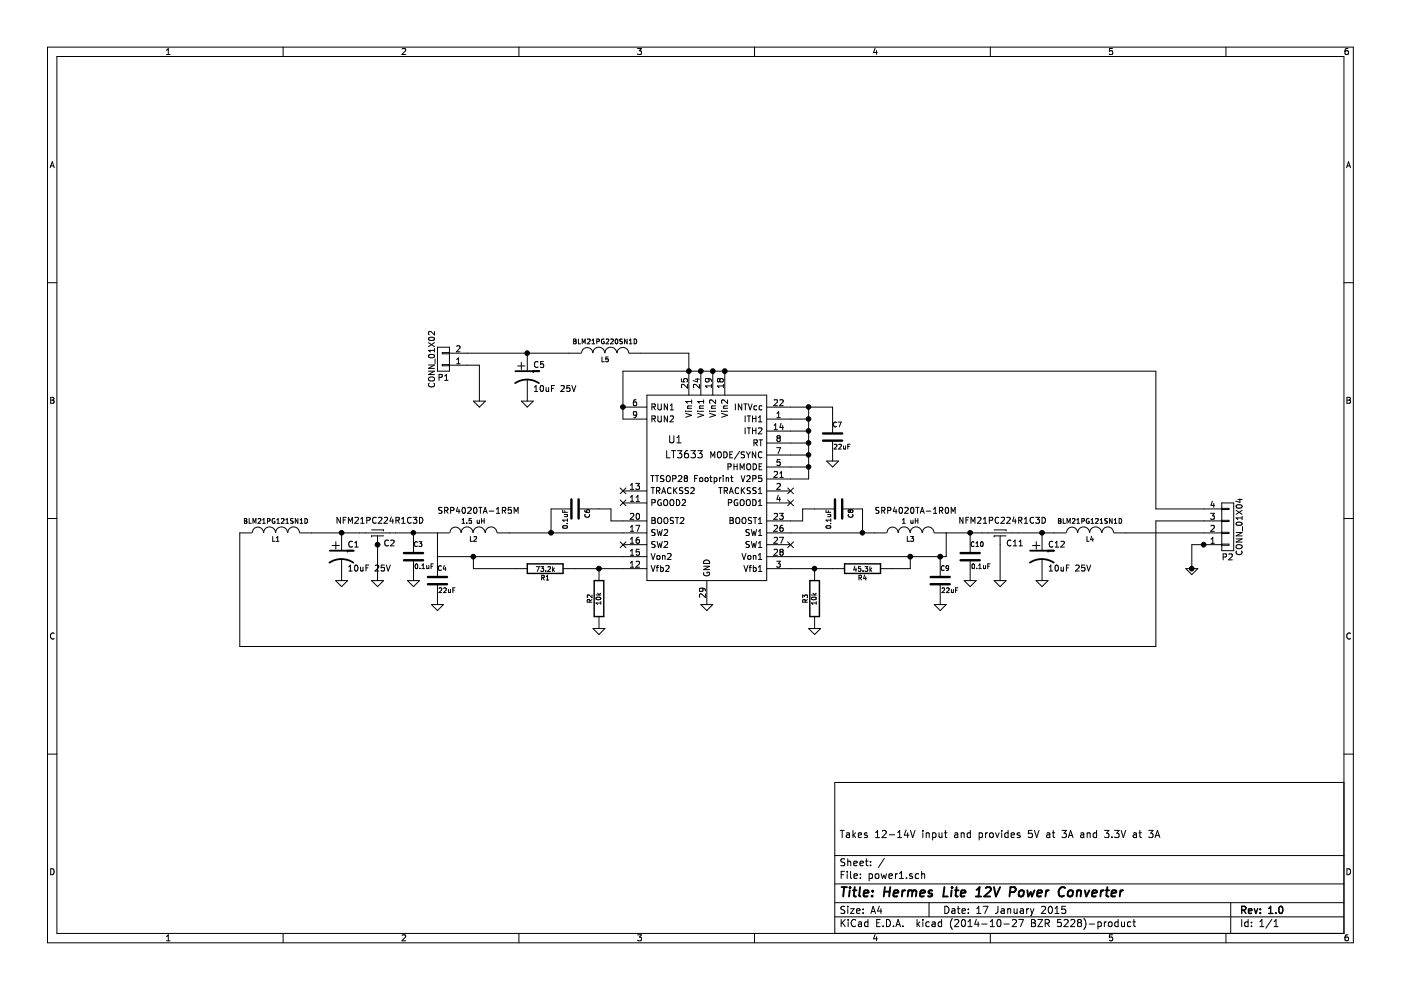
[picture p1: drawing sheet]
EESchema Schematic File Version 2
LIBS:power
LIBS:device
LIBS:transistors
LIBS:conn
LIBS:linear
LIBS:regul
LIBS:74xx
LIBS:cmos4000
LIBS:adc-dac
LIBS:memory
LIBS:xilinx
LIBS:special
LIBS:microcontrollers
LIBS:dsp
LIBS:microchip
LIBS:analog_switches
LIBS:motorola
LIBS:texas
LIBS:intel
LIBS:audio
LIBS:interface
LIBS:digital-audio
LIBS:philips
LIBS:display
LIBS:cypress
LIBS:siliconi
LIBS:opto
LIBS:atmel
LIBS:contrib
LIBS:valves
LIBS:hermeslite
LIBS:w_device
LIBS:power1-cache
EELAYER 25 0
EELAYER END
$Descr A4 11693 8268
encoding utf-8
Sheet 1 1
Title "Hermes Lite 12V Power Converter"
Date "17 January 2015"
Rev "1.0"
Comp ""
Comment1 "Takes 12-14V input and provides 5V at 3A and 3.3V at 3A"
Comment2 ""
Comment3 ""
Comment4 ""
$EndDescr
$Comp
L C C3
U 1 1
P 3450 4650
F 0 "C3" H 3450 4750 40  0000 L CNN
F 1 "0.1uF" H 3456 4565 40  0000 L CNN
F 2 "Capacitors_SMD:C_0805_HandSoldering" H 3488 4500 30  0001 C CNN
F 3 "" H 3450 4650 60  0000 C CNN
	1    3450 4650
	1    0    0    -1  
$EndComp
$Comp
L C C9
U 1 1
P 7850 4850
F 0 "C9" H 7850 4950 40  0000 L CNN
F 1 "22uF" H 7856 4765 40  0000 L CNN
F 2 "Capacitors_SMD:C_0805_HandSoldering" H 7888 4700 30  0001 C CNN
F 3 "" H 7850 4850 60  0000 C CNN
	1    7850 4850
	1    0    0    -1  
$EndComp
$Comp
L CONN_01X04 P2
U 1 1
P 10250 4400
F 0 "P2" H 10250 4650 50  0000 C CNN
F 1 "CONN_01X04" V 10350 4400 50  0000 C CNN
F 2 "Pin_Headers:Pin_Header_Straight_1x04" H 10250 4400 60  0001 C CNN
F 3 "" H 10250 4400 60  0000 C CNN
	1    10250 4400
	1    0    0    1   
$EndComp
$Comp
L GND #PWR01
U 1 1
P 7850 5050
F 0 "#PWR01" H 7850 5050 30  0001 C CNN
F 1 "GND" H 7850 4980 30  0001 C CNN
F 2 "" H 7850 5050 50  0000 C CNN
F 3 "" H 7850 5050 50  0000 C CNN
	1    7850 5050
	1    0    0    -1  
$EndComp
$Comp
L CP1 C5
U 1 1
P 4400 3150
F 0 "C5" H 4450 3250 50  0000 L CNN
F 1 "10uF 25V" H 4450 3050 50  0000 L CNN
F 2 "Capacitors_SMD:C_0805_HandSoldering" H 4400 3150 60  0001 C CNN
F 3 "" H 4400 3150 60  0000 C CNN
	1    4400 3150
	1    0    0    -1  
$EndComp
$Comp
L CONN_01X02 P1
U 1 1
P 3700 3000
F 0 "P1" H 3700 3150 50  0000 C CNN
F 1 "CONN_01X02" V 3800 3000 50  0000 C CNN
F 2 "Pin_Headers:Pin_Header_Straight_1x02" H 3700 3000 60  0001 C CNN
F 3 "" H 3700 3000 60  0000 C CNN
	1    3700 3000
	-1   0    0    1   
$EndComp
$Comp
L C C8
U 1 1
P 7000 4250
F 0 "C8" H 7000 4350 40  0000 L CNN
F 1 "0.1uF" H 7006 4165 40  0000 L CNN
F 2 "Capacitors_SMD:C_0805_HandSoldering" H 7038 4100 30  0001 C CNN
F 3 "" H 7000 4250 60  0000 C CNN
	1    7000 4250
	0    1    1    0   
$EndComp
$Comp
L INDUCTOR L1
U 1 1
P 2300 4450
F 0 "L1" V 2250 4450 40  0000 C CNN
F 1 "BLM21PG121SN1D" V 2400 4450 40  0000 C CNN
F 2 "SMD_Packages:SMD-0805" H 2300 4450 60  0001 C CNN
F 3 "" H 2300 4450 60  0000 C CNN
	1    2300 4450
	0    -1   -1   0   
$EndComp
$Comp
L CP1 C1
U 1 1
P 2850 4650
F 0 "C1" H 2900 4750 50  0000 L CNN
F 1 "10uF 25V" H 2900 4550 50  0000 L CNN
F 2 "Capacitors_Tantalum_SMD:TantalC_SizeC_EIA-6032_HandSoldering" H 2850 4650 60  0001 C CNN
F 3 "" H 2850 4650 60  0000 C CNN
	1    2850 4650
	1    0    0    -1  
$EndComp
$Comp
L GND #PWR02
U 1 1
P 4000 3350
F 0 "#PWR02" H 4000 3350 30  0001 C CNN
F 1 "GND" H 4000 3280 30  0001 C CNN
F 2 "" H 4000 3350 50  0000 C CNN
F 3 "" H 4000 3350 50  0000 C CNN
	1    4000 3350
	1    0    0    -1  
$EndComp
$Comp
L GND #PWR03
U 1 1
P 9950 4750
F 0 "#PWR03" H 9950 4750 30  0001 C CNN
F 1 "GND" H 9950 4680 30  0001 C CNN
F 2 "" H 9950 4750 50  0000 C CNN
F 3 "" H 9950 4750 50  0000 C CNN
	1    9950 4750
	1    0    0    -1  
$EndComp
$Comp
L Cap_FeedThrough C2
U 1 1
P 3150 4450
F 0 "C2" H 3200 4360 50  0000 L CNN
F 1 "NFM21PC224R1C3D" H 2800 4550 50  0000 L CNN
F 2 "SMDCAP:cfeed_0805" H 3150 4450 60  0001 C CNN
F 3 "" H 3150 4450 60  0000 C CNN
	1    3150 4450
	1    0    0    -1  
$EndComp
$Comp
L Cap_FeedThrough C11
U 1 1
P 8350 4450
F 0 "C11" H 8400 4360 50  0000 L CNN
F 1 "NFM21PC224R1C3D" H 8000 4550 50  0000 L CNN
F 2 "SMDCAP:cfeed_0805" H 8350 4450 60  0001 C CNN
F 3 "" H 8350 4450 60  0000 C CNN
	1    8350 4450
	1    0    0    -1  
$EndComp
$Comp
L INDUCTOR L3
U 1 1
P 7600 4450
F 0 "L3" V 7550 4450 40  0000 C CNN
F 1 "1 uH" V 7700 4450 40  0000 C CNN
F 2 "SMD_Packages:SMD-0805" H 7600 4450 60  0001 C CNN
F 3 "" H 7600 4450 60  0000 C CNN
	1    7600 4450
	0    -1   -1   0   
$EndComp
Wire Wire Line
	3900 3050 4000 3050
Wire Wire Line
	4000 3050 4000 3350
Connection ~ 4400 2950
Wire Wire Line
	10050 4550 9950 4550
Wire Wire Line
	9950 4550 9950 4750
Connection ~ 9950 4750
Connection ~ 10050 4550
$Comp
L LT3633 U1
U 1 1
P 5900 3950
F 0 "U1" H 5575 4225 60  0000 L CNN
F 1 "LT3633" H 5550 4100 60  0000 L CNN
F 2 "SMD_Packages:TSSOP-28" H 5900 3550 60  0001 C CNN
F 3 "" H 5900 3550 60  0000 C CNN
	1    5900 3950
	1    0    0    -1  
$EndComp
Wire Wire Line
	6600 4350 6700 4350
Wire Wire Line
	6700 4350 6700 4250
Wire Wire Line
	6700 4250 6800 4250
Wire Wire Line
	7200 4250 7200 4450
Wire Wire Line
	6600 4450 7300 4450
Connection ~ 7200 4450
Wire Wire Line
	6600 4650 7900 4650
$Comp
L R R3
U 1 1
P 6800 5000
F 0 "R3" V 6880 5000 40  0000 C CNN
F 1 "10k" V 6807 5001 40  0000 C CNN
F 2 "Resistors_SMD:R_0805_HandSoldering" V 6730 5000 30  0001 C CNN
F 3 "" H 6800 5000 30  0000 C CNN
	1    6800 5000
	-1   0    0    1   
$EndComp
$Comp
L R R4
U 1 1
P 7200 4750
F 0 "R4" V 7280 4750 40  0000 C CNN
F 1 "45.3k" V 7207 4751 40  0000 C CNN
F 2 "Resistors_SMD:R_0805_HandSoldering" V 7130 4750 30  0001 C CNN
F 3 "" H 7200 4750 30  0000 C CNN
	1    7200 4750
	0    1    1    0   
$EndComp
Wire Wire Line
	6600 4750 6950 4750
Connection ~ 6800 4750
Wire Wire Line
	7900 4650 7900 4450
Connection ~ 7850 4650
$Comp
L GND #PWR04
U 1 1
P 6800 5250
F 0 "#PWR04" H 6800 5250 30  0001 C CNN
F 1 "GND" H 6800 5180 30  0001 C CNN
F 2 "" H 6800 5250 50  0000 C CNN
F 3 "" H 6800 5250 50  0000 C CNN
	1    6800 5250
	1    0    0    -1  
$EndComp
Wire Wire Line
	7450 4750 7600 4750
Wire Wire Line
	7600 4750 7600 4650
Connection ~ 7600 4650
Wire Wire Line
	6600 4000 6750 4000
Wire Wire Line
	6750 4000 6750 3400
Wire Wire Line
	6600 3400 6950 3400
Wire Wire Line
	6950 3400 6950 3450
$Comp
L C C7
U 1 1
P 6950 3650
F 0 "C7" H 6950 3750 40  0000 L CNN
F 1 "22uF" H 6956 3565 40  0000 L CNN
F 2 "Capacitors_SMD:C_0805_HandSoldering" H 6988 3500 30  0001 C CNN
F 3 "" H 6950 3650 60  0000 C CNN
	1    6950 3650
	1    0    0    -1  
$EndComp
$Comp
L GND #PWR05
U 1 1
P 6950 3850
F 0 "#PWR05" H 6950 3850 30  0001 C CNN
F 1 "GND" H 6950 3780 30  0001 C CNN
F 2 "" H 6950 3850 50  0000 C CNN
F 3 "" H 6950 3850 50  0000 C CNN
	1    6950 3850
	1    0    0    -1  
$EndComp
Connection ~ 6750 3400
Wire Wire Line
	6600 3500 6750 3500
Connection ~ 6750 3500
Wire Wire Line
	6600 3600 6750 3600
Connection ~ 6750 3600
Wire Wire Line
	6600 3700 6750 3700
Connection ~ 6750 3700
Wire Wire Line
	6600 3800 6750 3800
Connection ~ 6750 3800
Wire Wire Line
	6600 3900 6750 3900
Connection ~ 6750 3900
NoConn ~ 6600 4100
NoConn ~ 6600 4200
NoConn ~ 5200 4200
NoConn ~ 5200 4100
$Comp
L INDUCTOR L2
U 1 1
P 3950 4450
F 0 "L2" V 3900 4450 40  0000 C CNN
F 1 "1.5 uH" V 4050 4450 40  0000 C CNN
F 2 "SMD_Packages:SMD-0805" H 3950 4450 60  0001 C CNN
F 3 "" H 3950 4450 60  0000 C CNN
	1    3950 4450
	0    -1   -1   0   
$EndComp
$Comp
L C C6
U 1 1
P 4800 4250
F 0 "C6" H 4800 4350 40  0000 L CNN
F 1 "0.1uF" H 4806 4165 40  0000 L CNN
F 2 "Capacitors_SMD:C_0805_HandSoldering" H 4838 4100 30  0001 C CNN
F 3 "" H 4800 4250 60  0000 C CNN
	1    4800 4250
	0    1    1    0   
$EndComp
Wire Wire Line
	5000 4250 5100 4250
Wire Wire Line
	5100 4250 5100 4350
Wire Wire Line
	5100 4350 5200 4350
Wire Wire Line
	5200 4450 4250 4450
Wire Wire Line
	4600 4250 4600 4450
Connection ~ 4600 4450
Wire Wire Line
	3650 4450 3650 4650
Wire Wire Line
	3650 4650 5200 4650
$Comp
L R R2
U 1 1
P 5000 5000
F 0 "R2" V 5080 5000 40  0000 C CNN
F 1 "10k" V 5007 5001 40  0000 C CNN
F 2 "Resistors_SMD:R_0805_HandSoldering" V 4930 5000 30  0001 C CNN
F 3 "" H 5000 5000 30  0000 C CNN
	1    5000 5000
	-1   0    0    1   
$EndComp
$Comp
L R R1
U 1 1
P 4550 4750
F 0 "R1" V 4630 4750 40  0000 C CNN
F 1 "73.2k" V 4557 4751 40  0000 C CNN
F 2 "Resistors_SMD:R_0805_HandSoldering" V 4480 4750 30  0001 C CNN
F 3 "" H 4550 4750 30  0000 C CNN
	1    4550 4750
	0    1    1    0   
$EndComp
Wire Wire Line
	4800 4750 5200 4750
Connection ~ 5000 4750
$Comp
L GND #PWR06
U 1 1
P 5900 5050
F 0 "#PWR06" H 5900 5050 30  0001 C CNN
F 1 "GND" H 5900 4980 30  0001 C CNN
F 2 "" H 5900 5050 50  0000 C CNN
F 3 "" H 5900 5050 50  0000 C CNN
	1    5900 5050
	1    0    0    -1  
$EndComp
$Comp
L GND #PWR07
U 1 1
P 5000 5250
F 0 "#PWR07" H 5000 5250 30  0001 C CNN
F 1 "GND" H 5000 5180 30  0001 C CNN
F 2 "" H 5000 5250 50  0000 C CNN
F 3 "" H 5000 5250 50  0000 C CNN
	1    5000 5250
	1    0    0    -1  
$EndComp
Wire Wire Line
	4300 4750 3950 4750
Wire Wire Line
	3950 4750 3950 4650
Connection ~ 3950 4650
$Comp
L C C4
U 1 1
P 3650 4850
F 0 "C4" H 3650 4950 40  0000 L CNN
F 1 "22uF" H 3656 4765 40  0000 L CNN
F 2 "Capacitors_SMD:C_0805_HandSoldering" H 3688 4700 30  0001 C CNN
F 3 "" H 3650 4850 60  0000 C CNN
	1    3650 4850
	1    0    0    -1  
$EndComp
Wire Wire Line
	2600 4450 3000 4450
Connection ~ 2850 4450
Wire Wire Line
	3300 4450 3650 4450
Connection ~ 3450 4450
$Comp
L GND #PWR08
U 1 1
P 3450 4850
F 0 "#PWR08" H 3450 4850 30  0001 C CNN
F 1 "GND" H 3450 4780 30  0001 C CNN
F 2 "" H 3450 4850 50  0000 C CNN
F 3 "" H 3450 4850 50  0000 C CNN
	1    3450 4850
	1    0    0    -1  
$EndComp
$Comp
L GND #PWR09
U 1 1
P 2850 4850
F 0 "#PWR09" H 2850 4850 30  0001 C CNN
F 1 "GND" H 2850 4780 30  0001 C CNN
F 2 "" H 2850 4850 50  0000 C CNN
F 3 "" H 2850 4850 50  0000 C CNN
	1    2850 4850
	1    0    0    -1  
$EndComp
$Comp
L GND #PWR010
U 1 1
P 4400 3350
F 0 "#PWR010" H 4400 3350 30  0001 C CNN
F 1 "GND" H 4400 3280 30  0001 C CNN
F 2 "" H 4400 3350 50  0000 C CNN
F 3 "" H 4400 3350 50  0000 C CNN
	1    4400 3350
	1    0    0    -1  
$EndComp
$Comp
L INDUCTOR L4
U 1 1
P 9100 4450
F 0 "L4" V 9050 4450 40  0000 C CNN
F 1 "BLM21PG121SN1D" V 9200 4450 40  0000 C CNN
F 2 "SMD_Packages:SMD-0805" H 9100 4450 60  0001 C CNN
F 3 "" H 9100 4450 60  0000 C CNN
	1    9100 4450
	0    -1   -1   0   
$EndComp
$Comp
L CP1 C12
U 1 1
P 8700 4650
F 0 "C12" H 8750 4750 50  0000 L CNN
F 1 "10uF 25V" H 8750 4550 50  0000 L CNN
F 2 "Capacitors_Tantalum_SMD:TantalC_SizeC_EIA-6032_HandSoldering" H 8700 4650 60  0001 C CNN
F 3 "" H 8700 4650 60  0000 C CNN
	1    8700 4650
	1    0    0    -1  
$EndComp
$Comp
L C C10
U 1 1
P 8100 4650
F 0 "C10" H 8100 4750 40  0000 L CNN
F 1 "0.1uF" H 8106 4565 40  0000 L CNN
F 2 "Capacitors_SMD:C_0805_HandSoldering" H 8138 4500 30  0001 C CNN
F 3 "" H 8100 4650 60  0000 C CNN
	1    8100 4650
	1    0    0    -1  
$EndComp
Wire Wire Line
	9400 4450 10050 4450
Wire Wire Line
	8500 4450 8800 4450
Connection ~ 8700 4450
Wire Wire Line
	7900 4450 8200 4450
Connection ~ 8100 4450
Wire Wire Line
	2000 4450 2000 5400
Wire Wire Line
	2000 5400 9650 5400
Wire Wire Line
	9650 5400 9650 4350
Wire Wire Line
	9650 4350 10050 4350
Wire Wire Line
	9650 3100 9650 4250
Wire Wire Line
	9650 4250 10050 4250
$Comp
L GND #PWR011
U 1 1
P 3650 5050
F 0 "#PWR011" H 3650 5050 30  0001 C CNN
F 1 "GND" H 3650 4980 30  0001 C CNN
F 2 "" H 3650 5050 50  0000 C CNN
F 3 "" H 3650 5050 50  0000 C CNN
	1    3650 5050
	1    0    0    -1  
$EndComp
$Comp
L GND #PWR012
U 1 1
P 8100 4850
F 0 "#PWR012" H 8100 4850 30  0001 C CNN
F 1 "GND" H 8100 4780 30  0001 C CNN
F 2 "" H 8100 4850 50  0000 C CNN
F 3 "" H 8100 4850 50  0000 C CNN
	1    8100 4850
	1    0    0    -1  
$EndComp
$Comp
L GND #PWR013
U 1 1
P 8700 4850
F 0 "#PWR013" H 8700 4850 30  0001 C CNN
F 1 "GND" H 8700 4780 30  0001 C CNN
F 2 "" H 8700 4850 50  0000 C CNN
F 3 "" H 8700 4850 50  0000 C CNN
	1    8700 4850
	1    0    0    -1  
$EndComp
$Comp
L INDUCTOR L5
U 1 1
P 5050 2950
F 0 "L5" V 5000 2950 40  0000 C CNN
F 1 "BLM21PG220SN1D" V 5150 2950 40  0000 C CNN
F 2 "SMD_Packages:SMD-0805" H 5050 2950 60  0001 C CNN
F 3 "" H 5050 2950 60  0000 C CNN
	1    5050 2950
	0    -1   -1   0   
$EndComp
Wire Wire Line
	3900 2950 4750 2950
Wire Wire Line
	5350 2950 5750 2950
$Comp
L GND #PWR014
U 1 1
P 3150 4850
F 0 "#PWR014" H 3150 4850 30  0001 C CNN
F 1 "GND" H 3150 4780 30  0001 C CNN
F 2 "" H 3150 4850 50  0000 C CNN
F 3 "" H 3150 4850 50  0000 C CNN
	1    3150 4850
	1    0    0    -1  
$EndComp
Connection ~ 3150 4550
Wire Wire Line
	3150 4550 3150 4850
Wire Wire Line
	5200 3100 5200 3500
Connection ~ 5200 3400
$Comp
L GND #PWR015
U 1 1
P 8350 4850
F 0 "#PWR015" H 8350 4850 30  0001 C CNN
F 1 "GND" H 8350 4780 30  0001 C CNN
F 2 "" H 8350 4850 50  0000 C CNN
F 3 "" H 8350 4850 50  0000 C CNN
	1    8350 4850
	1    0    0    -1  
$EndComp
Wire Wire Line
	8350 4550 8350 4850
NoConn ~ 6600 4550
NoConn ~ 5200 4550
Wire Wire Line
	5200 3100 9650 3100
Connection ~ 5750 3100
Connection ~ 5850 3100
Connection ~ 5950 3100
Wire Wire Line
	5750 2950 5750 3100
Connection ~ 6050 3100
Text Notes 3650 4300 0    50   ~ 0
SRP4020TA-1R5M
Text Notes 7300 4300 0    50   ~ 0
SRP4020TA-1R0M
$EndSCHEMATC
